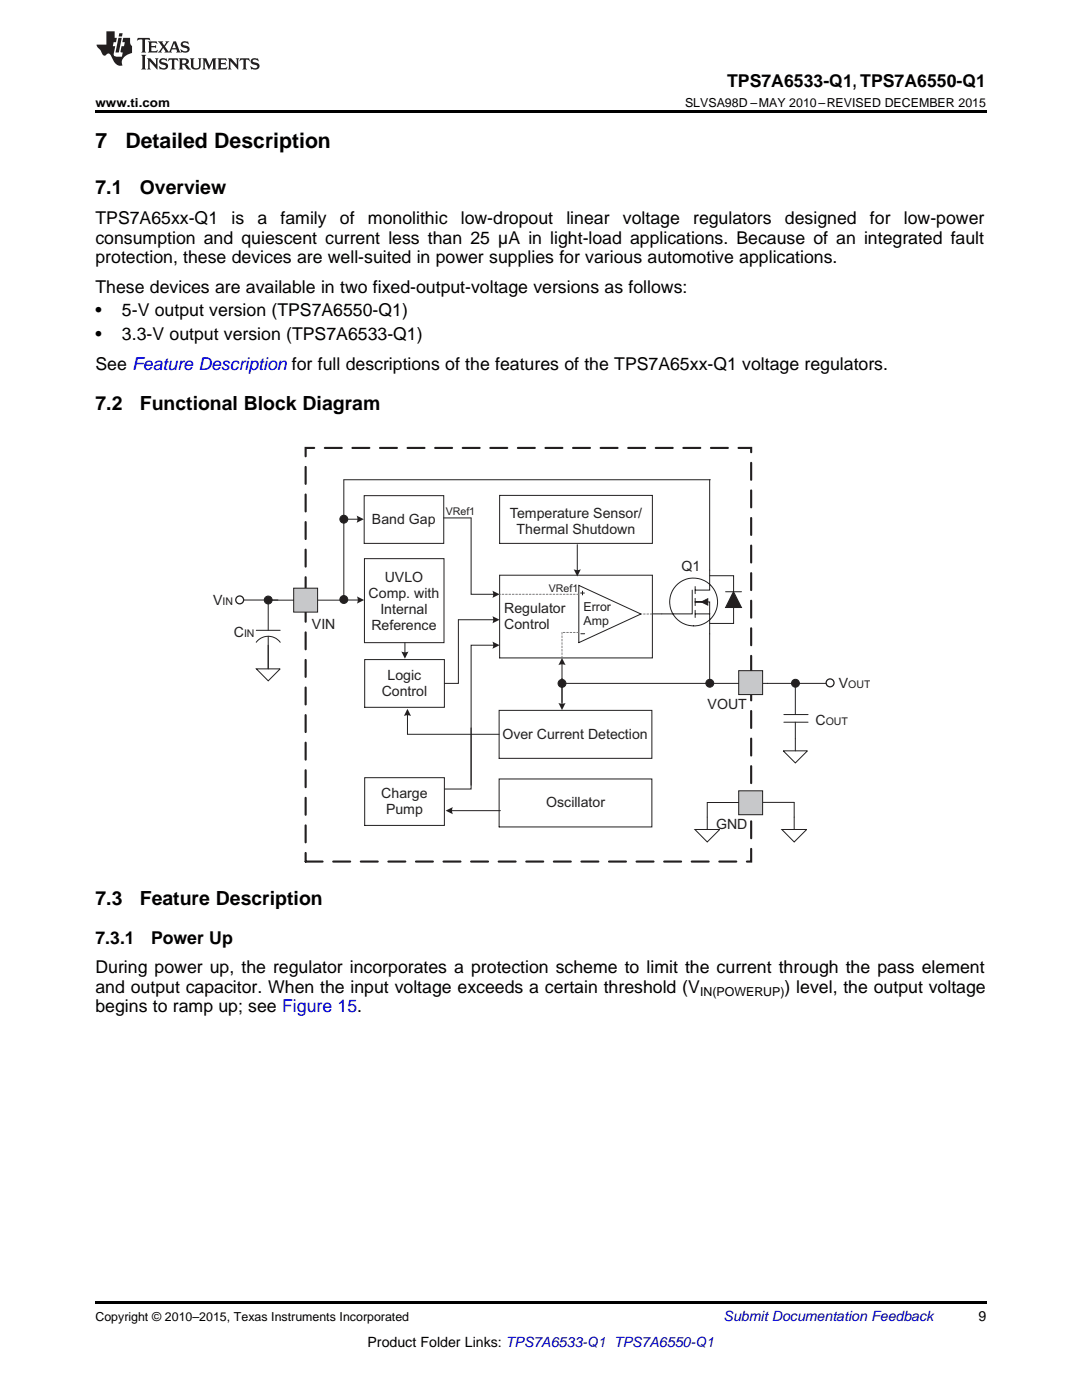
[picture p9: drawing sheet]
<svg xmlns="http://www.w3.org/2000/svg" width="216mm" height="279mm" viewBox="0 0 216 279" stroke-linecap="round" stroke-linejoin="round" font-family="sans-serif">
<path d="M19 259.7h177.8v.5h-177.8z" fill="#000"/>
<path d="M61 171.9h88.9v-82.5h-88.9v82.5" fill="none" stroke="#231f20" stroke-width=".42" stroke-dasharray="3.4 2.1"/>
<path d="M144.8 118.1h3.2" fill="none" stroke="#231f20" stroke-width=".2"/>
<path d="M146.4 118.1l1.6 3.1h-3.2z" fill="#231f20"/>
<path d="M99.7 114.8h30.5v16.5h-30.5zM141.6 114.9h4.8v3.2M146.4 118.1l1.6 3.1h-3.2zM146.4 121.2v3.2h-4.8" fill="none" stroke="#231f20" stroke-width=".2"/>
<circle cx="68.6" cy="119.6" r=".79" fill="#231f20"/>
<g fill="none" stroke="#231f20" stroke-width=".2">
<path d="M115.5 116.8l12.4 5.7-12.4 5.8z"/>
<circle cx="68.6" cy="119.6" r=".79"/>
</g>
<circle cx="53.5" cy="119.7" r=".79" fill="#231f20"/>
<g fill="none" stroke="#231f20" stroke-width=".2">
<path d="M53.5 119.9v5.9M51.1 128.2a2.99 2.99 0 0 1 4.8 0M51.1 125.8h4.8M53.5 127v7.1"/>
<circle cx="53.5" cy="119.7" r=".79"/>
</g>
<path d="M51.2 133.5h4.7l-2.4 2.4z" fill="#fff"/>
<g fill="none" stroke="#231f20" stroke-width=".2">
<path d="M138.1 117.8v4.7h-6M138.7 117.1v1.4M138.7 119.4v1.5M141.6 113.8v4h-2.9M51.2 133.5h4.7l-2.4 2.4zM53.5 128.8v4.7M138.7 122.5h2.9v4M138.7 121.8v1.4M141.1 120.1h-2.4h2.9v2.4"/>
<circle cx="138.4" cy="120.1" r="4.8"/>
</g>
<path d="M140 120.1l1.2-.6v1.3z" fill="#231f20"/>
<path d="M68.6 95.8v24h-15.4M68.6 95.7h73.1M99.7 98.9h30.5v9.5h-30.5zM141.6 95.7v18.1M68.6 119.7h3.1M72.7 111.5h15.9v16.8h-15.9zM72.8 131.6h15.9v9.6h-15.9zM130.1 122.5h2M140 120.1l1.2-.6v1.3z" fill="none" stroke="#231f20" stroke-width=".2"/>
<path d="M71.2 119l1.5 .7-1.5 .8a1.58 1.58 0 0 0 0-1.5z" fill-rule="evenodd" fill="#231f20"/>
<path d="M58.6 117.4h4.8v4.8h-4.8z" fill-rule="evenodd" fill="#c7c8ca"/>
<path d="M58.6 117.4h4.8v4.8h-4.8zM98.7 128.8h-4.7v27.9M149.9 160.1h8.5" fill="none" stroke="#231f20" stroke-width=".2"/>
<path d="M98.3 128.1l1.4 .7-1.4 .7a1.58 1.58 0 0 0 0-1.4z" fill-rule="evenodd" fill="#231f20"/>
<path d="M112.1 136.4h29.5" fill="none" stroke="#231f20" stroke-width=".2"/>
<circle cx="141.6" cy="136.4" r=".79" fill="#231f20"/>
<g fill="none" stroke="#231f20" stroke-width=".2">
<path d="M81.3 142.4v4.1h18.3"/>
<circle cx="141.6" cy="136.4" r=".79"/>
</g>
<path d="M81.3 141.5l.7 1.4a1.58 1.58 0 0 0-1.4 0z" fill-rule="evenodd" fill="#231f20"/>
<path d="M141.6 136.4h11.6" fill="none" stroke="#231f20" stroke-width=".2"/>
<circle cx="112.1" cy="136.4" r=".79" fill="#231f20"/>
<g fill="none" stroke="#231f20" stroke-width=".2">
<path d="M91.5 123.7h7.2"/>
<circle cx="112.1" cy="136.4" r=".79"/>
</g>
<path d="M98.3 123l1.4 .7-1.4 .7a1.58 1.58 0 0 0 0-1.4z" fill-rule="evenodd" fill="#231f20"/>
<path d="M115.4 126.2h-3.3" fill="none" stroke="#76787b" stroke-width=".2" stroke-dasharray=".3 .3"/>
<path d="M88.5 103.4h5.5M112.1 132.3v7.9" fill="none" stroke="#231f20" stroke-width=".2"/>
<path d="M112.1 131.3l.8 1.4a1.58 1.58 0 0 0-1.5 0z" fill-rule="evenodd" fill="#231f20"/>
<path d="M115.2 108.7v5.4" fill="none" stroke="#231f20" stroke-width=".2"/>
<path d="M114.5 113.6a1.58 1.58 0 0 0 1.4 0l-.7 1.4z" fill-rule="evenodd" fill="#231f20"/>
<path d="M89.9 161.8h9.9" fill="none" stroke="#231f20" stroke-width=".2"/>
<path d="M88.9 161.8l1.5-.7a1.58 1.58 0 0 0 0 1.4z" fill-rule="evenodd" fill="#231f20"/>
<path d="M112.1 126.2v5.1" fill="none" stroke="#76787b" stroke-width=".2" stroke-dasharray=".3 .3"/>
<path d="M112.1 135.4v5.4" fill="none" stroke="#231f20" stroke-width=".2"/>
<path d="M111.4 140.3a1.58 1.58 0 0 0 1.5 0l-.8 1.4z" fill-rule="evenodd" fill="#231f20"/>
<path d="M115.4 118.6h-15.7M130.1 122.5h-2.1" fill="none" stroke="#76787b" stroke-width=".2" stroke-dasharray=".3 .3"/>
<path d="M47.8 119.7h7.6M115.8 118.3h.8M116.2 118v.7M115.9 126.5h.8M141.6 126.5v9.9" fill="none" stroke="#231f20" stroke-width=".2"/>
<circle cx="47.8" cy="119.7" r=".79" fill="#fff"/>
<circle cx="47.8" cy="119.7" r=".79" fill="none" stroke="#231f20" stroke-width=".25"/>
<circle cx="158.7" cy="136.4" r=".79" fill="#231f20"/>
<g fill="none" stroke="#231f20" stroke-width=".2">
<path d="M153.1 136.4h12.5"/>
<circle cx="158.7" cy="136.4" r=".79"/>
</g>
<circle cx="165.6" cy="136.3" r=".79" fill="#fff"/>
<circle cx="165.6" cy="136.3" r=".79" fill="none" stroke="#231f20" stroke-width=".25"/>
<path d="M138.7 165.5h4.9l-2.5 2.5z" fill="#fff"/>
<path d="M138.7 165.5h4.9l-2.5 2.5zM149.9 160.2h-8.8v5.3" fill="none" stroke="#231f20" stroke-width=".2"/>
<path d="M147.4 157.8h4.8v4.8h-4.8z" fill-rule="evenodd" fill="#c7c8ca"/>
<path d="M147.4 157.8h4.8v4.8h-4.8zM156.4 142.6h4.8M156.4 144.1h4.8" fill="none" stroke="#231f20" stroke-width=".2"/>
<path d="M156.3 149.8h4.8l-2.4 2.5z" fill="#fff"/>
<path d="M72.7 98.9h15.8v9.5h-15.8zM94 103.4v15.2h4.7M158.7 136.3v6.3M156.3 149.8h4.8l-2.4 2.5zM158.7 144.1v5.7" fill="none" stroke="#231f20" stroke-width=".2"/>
<path d="M98.3 117.9l1.4 .7-1.4 .7a1.58 1.58 0 0 0 0-1.4z" fill-rule="evenodd" fill="#231f20"/>
<path d="M80.8 128.3v2.2" fill="none" stroke="#231f20" stroke-width=".2"/>
<path d="M80.1 130a1.58 1.58 0 0 0 1.4 0l-.7 1.5z" fill-rule="evenodd" fill="#231f20"/>
<path d="M147.4 133.8h4.8v4.8h-4.8z" fill-rule="evenodd" fill="#c7c8ca"/>
<path d="M91.5 123.7v12.7h-2.8M147.4 133.8h4.8v4.8h-4.8zM72.8 155.2h15.9v9.5h-15.9zM94 145.3v12.2h-5.3M99.6 141.8h30.5v9.5h-30.5zM99.6 155.5h30.5v9.5h-30.5z" fill="none" stroke="#231f20" stroke-width=".2"/>
<path d="M156 165.5h5l-2.5 2.5z" fill="#fff"/>
<path d="M156 165.5h5l-2.5 2.5zM158.5 160.1v5.4" fill="none" stroke="#231f20" stroke-width=".2"/>
<circle cx="68.6" cy="103.6" r=".79" fill="#231f20"/>
<g fill="none" stroke="#231f20" stroke-width=".2">
<path d="M68.8 103.6h2.8"/>
<circle cx="68.6" cy="103.6" r=".79"/>
</g>
<path d="M71.2 102.9l1.4 .7-1.4 .7a1.58 1.58 0 0 0 0-1.4z" fill-rule="evenodd" fill="#231f20"/>
<path d="M19 22h177.8v.5h-177.8z" fill="#000"/>
<g fill="#231f20">
<path d="M27.5 7.6l-.1 .5 .4-.2h.6v.1v2.1l-.2 .4h1l-.3-.4v-2.1l.1-.1h.5l.5 .2-.2-.5zM29.5 8.3l.2 .3v1.5l-.2 .4h1.8l.2-.6a1.04 1.04 0 0 1-1.3 .2v-.7h.6l.3 .2v-.6l-.3 .2h-.6v-.6l.8-.1 .4 .3-.2-.5zM31.5 8.3l.9 1.1-.9 1.1h.8l-.2-.2 .5-.7 .4 .7-.2 .2h1.5l-.1-.2 .1-.4h.9l.1 .4-.2 .2h1l-.3-.3-.7-1.9h-.5l-.9 2-.8-1 .9-1h-.8l.1 .3-.3 .5-.4-.6 .2-.2zM34.7 8.6l.4 1h-.7zM36.3 8.4a.63 .63 0 0 0-.2 .7 .63 .63 0 0 0 .6 .4l.6 .2 .1 .2a.75 .75 0 0 1-.7 .4 .75 .75 0 0 1-.6-.5l.1 .7 .1-.1a1.11 1.11 0 0 0 1.5-.6 1.13 1.13 0 0 0-1.2-.8l-.1-.4a1.04 1.04 0 0 1 1.2 .2l-.2-.5-.1 .1-.5-.2zM28.2 10.9l.2 .4v2.2l-.2 .4h1l-.3-.4v-2.2l.3-.4zM29.3 11.6l.3 .4v1.5l-.3 .4h.8l-.2-.4v-1.3l1.5 1.7v-1.9l.2-.4h-.7l.2 .4v.9l-1.1-1.3zM32 11.8a.62 .62 0 0 0-.2 .7 .62 .62 0 0 0 .6 .4l.6 .1 .1 .3a.76 .76 0 0 1-.7 .3 .76 .76 0 0 1-.6-.4l.1 .7 .1-.1a1.11 1.11 0 0 0 1.5-.6 1.13 1.13 0 0 0-1.2-.8l-.1-.4a1.04 1.04 0 0 1 1.2 .2l-.2-.6-.1 .1-.5-.1zM33.7 11.6l-.2 .6a.61 .61 0 0 1 .8-.3v1.6l-.2 .4h.9l-.2-.4v-1.6a.63 .63 0 0 1 .8 .3l-.2-.6zM35.6 11.6l.3 .4v1.5l-.3 .4h1l-.2-.2v-.8l.5 .2a.76 .76 0 0 0 1.2 .7l-1-1a.58 .58 0 0 0 .6-.5 .58 .58 0 0 0-.5-.6zM36.4 11.9h.1a.45 .45 0 0 1 .5 .1 .45 .45 0 0 1 .1 .5l-.7 .2zM37.9 11.6l.2 .2a2.17 2.17 0 0 0 .3 1.9 .99 .99 0 0 0 1.6-.6v-1.1l.2-.4h-.7l.2 .2a1.92 1.92 0 0 1-.2 1.8 .6 .6 0 0 1-.9-.5v-1.1l.2-.4zM40.4 11.6l.2 .4v1.5l-.2 .4h.7l-.2-.4v-1.4l.8 1.8 .8-1.8v1.4l-.2 .4h.9l-.2-.4v-1.5l.2-.4h-.8l-.6 1.5-.6-1.5zM43.4 11.6l.2 .4v1.5l-.2 .4h1.8l.2-.6a1.04 1.04 0 0 1-1.3 .1v-.6h.5l.4 .2v-.6l-.4 .2h-.5v-.7h.8l.3 .3-.1-.6zM45.5 11.6l.2 .4v1.5l-.2 .4h.7l-.2-.4v-1.3l1.5 1.7v-1.9l.2-.4h-.7l.2 .4v.9l-1.1-1.3zM47.9 11.6l-.1 .6a.61 .61 0 0 1 .8-.3v1.6l-.3 .4h1l-.3-.4 .1-1.6a.63 .63 0 0 1 .7 .3l-.1-.6zM50.2 11.8a.62 .62 0 0 0-.2 .7 .62 .62 0 0 0 .6 .4l.6 .1 .2 .3a.76 .76 0 0 1-.8 .3 .76 .76 0 0 1-.6-.4l.1 .7 .2-.1a1.11 1.11 0 0 0 1.5-.6 1.13 1.13 0 0 0-1.3-.8l-.1-.4a1.04 1.04 0 0 1 1.2 .2l-.1-.6-.2 .1-.5-.1z"/>
<path d="M21.2 6.3v2.6h-1.9l.1 .4 .7 .9a.91 .91 0 0 0 1 .8 .56 .56 0 0 1 .5-.3 .56 .56 0 0 1 .5 .3l.4 .8a1.53 1.53 0 0 0 1.9 1.2 1.54 1.54 0 0 1 1-2.1l.9-.3v-1.4a1.52 1.52 0 0 1-.3-1.6h-1.4l-.2 .8h.5l-.2 .8h-.4l-.2 1v.2l.4 .1-.2 .8a1.93 1.93 0 0 1-1.6-.3l.3-1.8h-.5l.2-.8h.4l.2-.8h-.4v-1.3zM23.6 7.6l-.6 2.9h.7l.6-2.9zM23.8 6.6l-.1 .7h.6l.2-.7z"/>
</g>
<g font-size="4.2">
<text x="19" y="29.6">7</text>
<text x="25" y="29.6">Detailed Description</text>
</g>
<g font-size="3.9">
<text x="19" y="38.8">7.1</text>
<text x="27.9" y="38.8">Overview</text>
<text x="19" y="81.8">7.2</text>
<text x="27.9" y="81.8">Functional Block Diagram</text>
<text x="19" y="180.6">7.3</text>
<text x="27.9" y="180.6">Feature Description</text>
</g>
<g font-size="3.5">
<text x="145.1" y="17.3">TPS7A6533-Q1, TPS7A6550-Q1</text>
<text x="19" y="44.8">TPS7A65xx-Q1</text>
<text x="46.2" y="44.8">is</text>
<text x="51.4" y="44.8">a</text>
<text x="56" y="44.8">family</text>
<text x="67.8" y="44.8">of</text>
<text x="73.4" y="44.8">monolithic</text>
<text x="91.9" y="44.8">low-dropout</text>
<text x="113" y="44.8">linear</text>
<text x="124.3" y="44.8">voltage</text>
<text x="138.3" y="44.8">regulators</text>
<text x="156.6" y="44.8">designed</text>
<text x="173.6" y="44.8">for</text>
<text x="180.4" y="44.8">low-power</text>
<text x="19" y="48.6">consumption and quiescent current less than 25 µA in light-load applications. Because of an integrated fault</text>
<text x="19" y="52.5">protection, these devices are well-suited in power supplies for various automotive applications.</text>
<text x="19" y="58.5">These devices are available in two fixed-output-voltage versions as follows:</text>
<text x="19" y="63.1">•</text>
<text x="24.3" y="63.1">5-V output version (TPS7A6550-Q1)</text>
<text x="19" y="67.8">•</text>
<text x="24.3" y="67.8">3.3-V output version (TPS7A6533-Q1)</text>
<text x="19" y="73.8">See Feature Description for full descriptions of the features of the TPS7A65xx-Q1 voltage regulators.</text>
<text x="19" y="188.3">7.3.1</text>
<text x="30.1" y="188.3">Power Up</text>
<text x="19" y="194.3">During power up, the regulator incorporates a protection scheme to limit the current through the pass element</text>
<text x="19" y="198.2">and output capacitor. When the input voltage exceeds a certain threshold (V</text>
<text x="19" y="202">begins to ramp up; see Figure 15.</text>
<text x="156.6" y="198.2">) level, the output voltage</text>
</g>
<g font-size="2.8" fill="#231f20">
<text x="74.2" y="104.6">Band Gap</text>
<text x="101.8" y="103.4">Temperature Sensor/</text>
<text x="103.1" y="106.6">Thermal Shutdown</text>
<text x="136" y="113.9">Q1</text>
<text x="73.5" y="119.4">Comp. with</text>
<text x="76.8" y="116.2">UVLO</text>
<text x="42.5" y="120.8">V</text>
<text x="62.2" y="125.5">VIN</text>
<text x="74.1" y="125.7">Reference</text>
<text x="75.9" y="122.5">Internal</text>
<text x="100.6" y="122.4">Regulator</text>
<text x="100.6" y="125.5">Control</text>
<text x="46.7" y="127.1">C</text>
<text x="77.3" y="135.8">Logic</text>
<text x="167.4" y="137.4">V</text>
<text x="76.2" y="138.9">Control</text>
<text x="141.2" y="141.5">VOUT</text>
<text x="100.2" y="147.5">Over Current Detection</text>
<text x="162.7" y="144.7">C</text>
<text x="76.1" y="159.4">Charge</text>
<text x="109" y="161.1">Oscillator</text>
<text x="77" y="162.5">Pump</text>
<text x="142.9" y="165.5">GND</text>
</g>
<text font-size="2.8" fill="#0000c8" x="144.4" y="263.6">Submit Documentation Feedback</text>
<g font-size="2.8">
<text x="195.3" y="263.6">9</text>
<text x="73.3" y="268.9">Product Folder Links: TPS7A6533-Q1 TPS7A6550-Q1</text>
</g>
<g font-size="2.5">
<text x="19" y="21.4">www.ti.com</text>
<text x="136.7" y="21.4">SLVSA98D –MAY 2010–REVISED DECEMBER 2015</text>
<text x="139.7" y="198.9">IN(POWERUP)</text>
<text x="19" y="263.6">Copyright © 2010–2015, Texas Instruments Incorporated</text>
</g>
<g font-size="2.5" fill="#231f20">
<text x="116.5" y="121.9">Error</text>
<text x="116.5" y="124.7">Amp</text>
</g>
<g font-size="2.1" fill="#231f20">
<text x="88.9" y="102.8">VRef1</text>
<text x="109.5" y="118.1">VRef1</text>
<text x="44.4" y="120.8">IN</text>
<text x="48.7" y="127.1">IN</text>
<text x="169.2" y="137.4">OUT</text>
<text x="164.8" y="144.7">OUT</text>
</g>
</svg>
